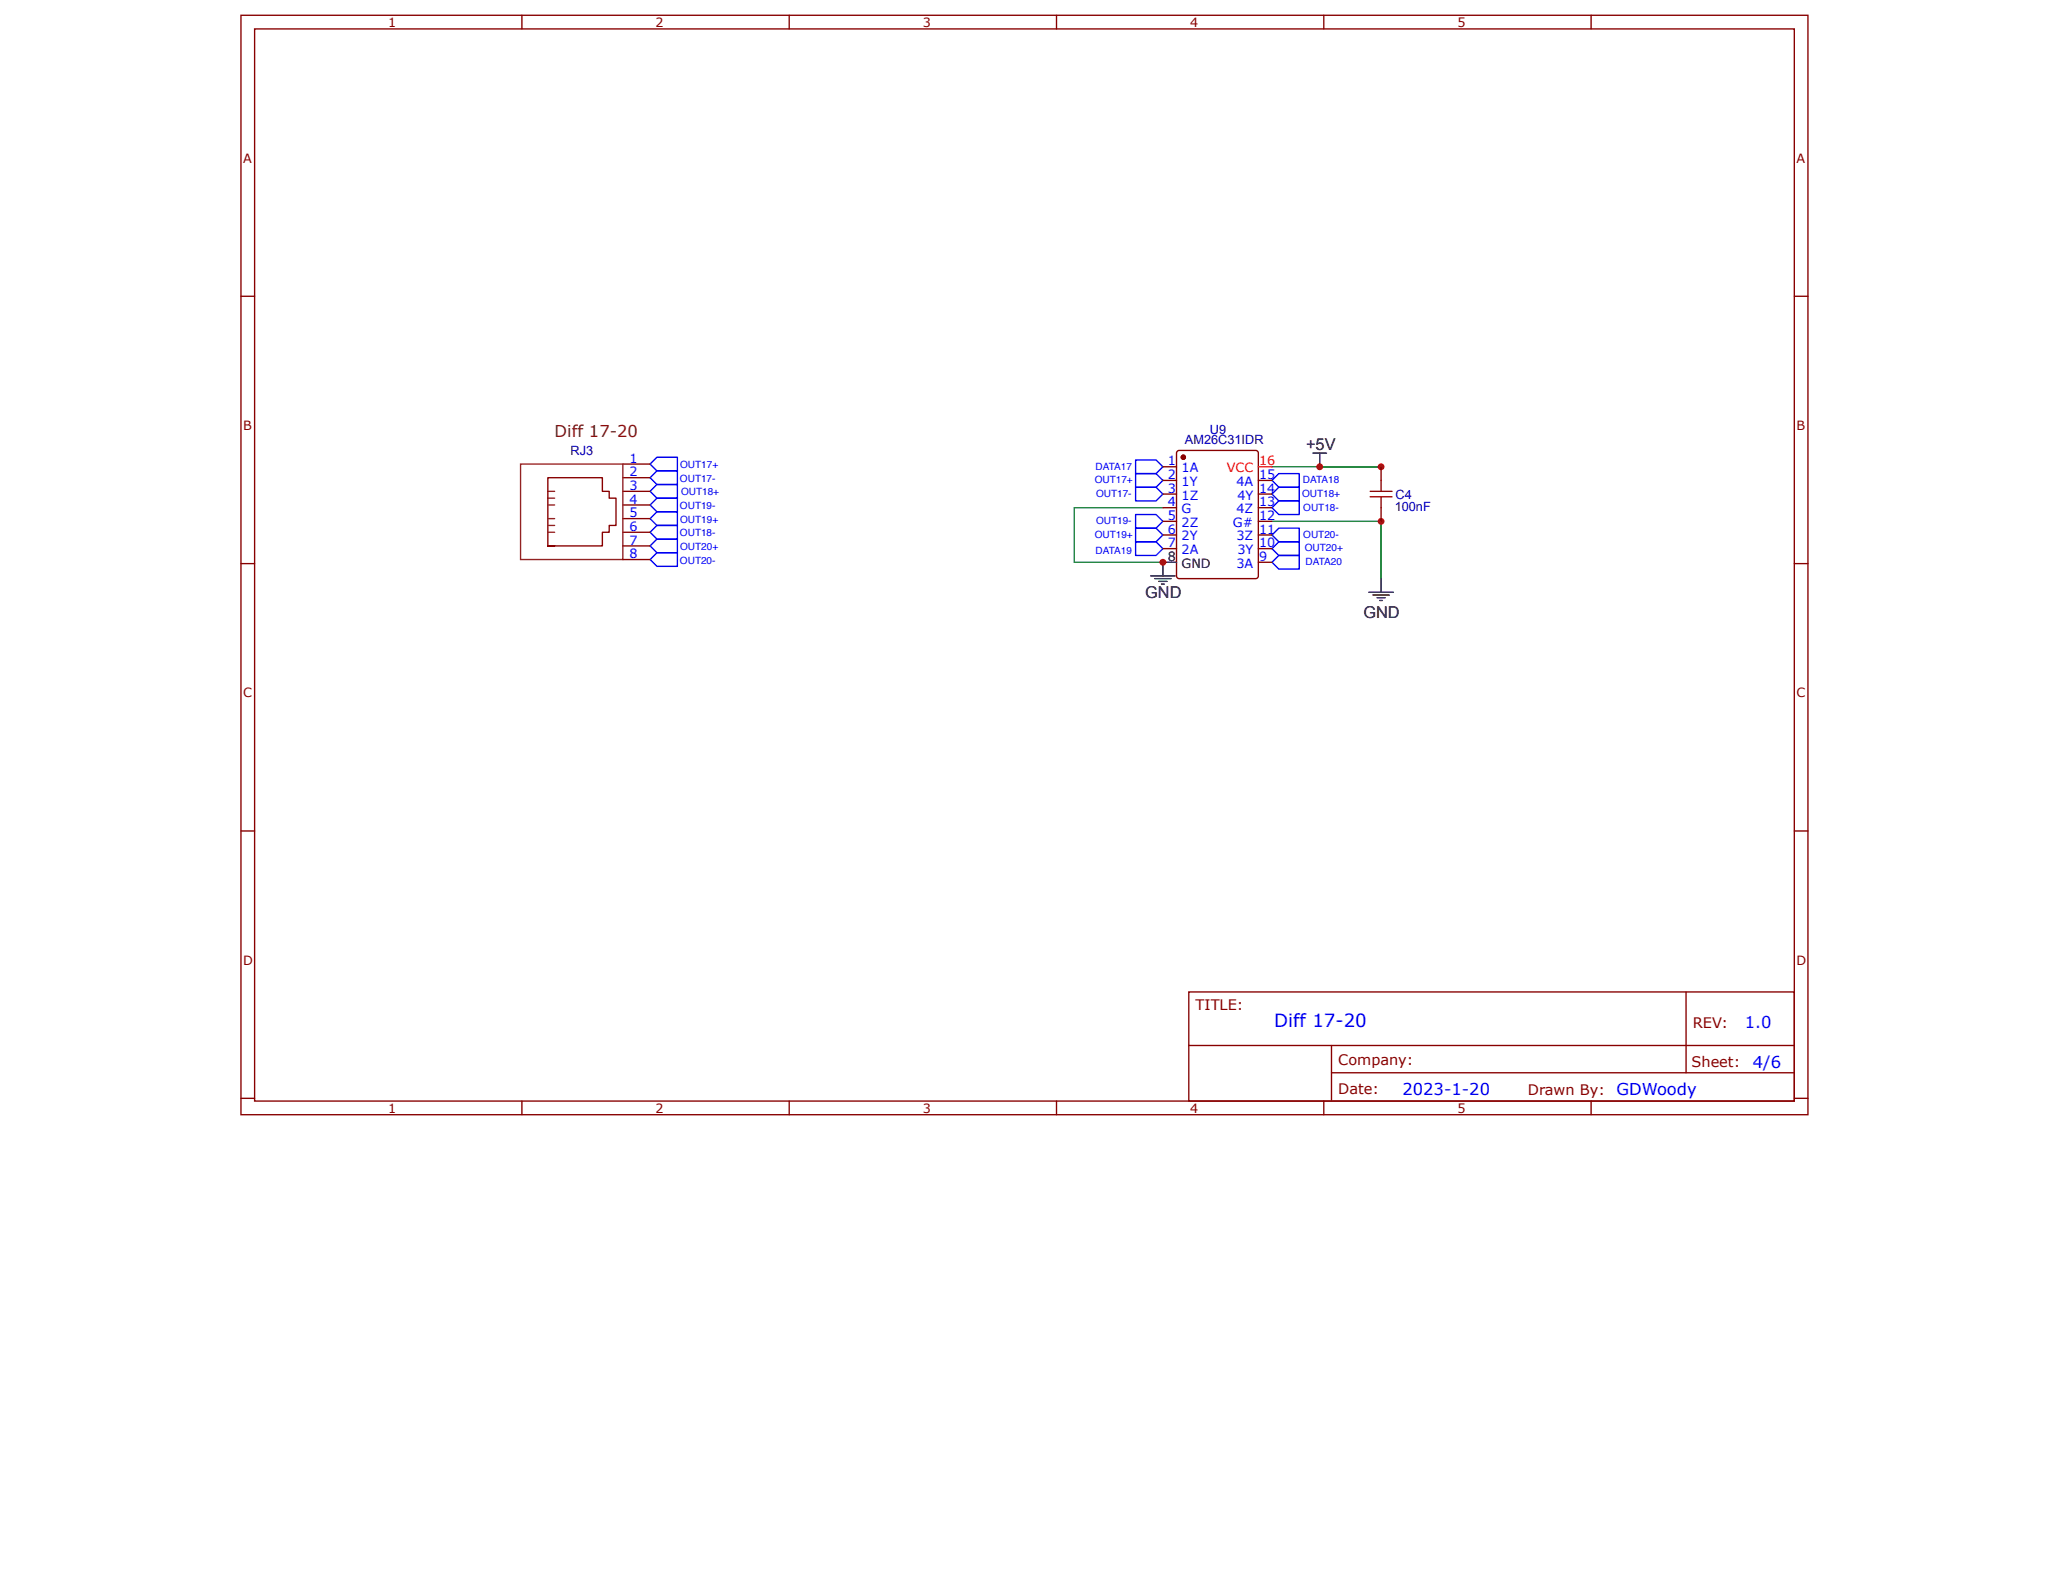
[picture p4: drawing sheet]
<svg xmlns="http://www.w3.org/2000/svg" width="279mm" height="216mm" viewBox="0 0 279 216" stroke-linecap="round" stroke-linejoin="round" font-family="sans-serif">
<path d="M157.3 68.7h-12v7.4h12M172.1 70.5h14.8v7.8M172.1 63.1h14.8" fill="none" stroke="#080" stroke-width=".18"/>
<path d="M155.7 77.9h3.3M156.2 78.3h2.2M156.8 78.6h1.1M157.2 79h.3M157.3 76.1v1.8M177.6 61.3h1.9M178.6 61.3v1.8M186.9 78.3v1.8M185.2 80.1h3.3M185.8 80.5h2.2M186.3 80.9h1.1M186.7 81.2h.3" fill="none" stroke="#000" stroke-width=".18"/>
<g fill="none" stroke="#00f" stroke-width=".18">
<path d="M88.9 74.8h2.8v1.8h-2.8l-.9-.9zM88.9 72.9h2.8v1.9h-2.8l-.9-1zM88.9 71.1h2.8v1.8h-2.8l-.9-.9zM88.9 69.2h2.8v1.9h-2.8l-.9-.9zM88.9 67.4h2.8v1.8h-2.8l-.9-.9zM88.9 65.5h2.8v1.9h-2.8l-.9-.9zM88.9 61.9h2.8v1.8h-2.8l-.9-.9zM88.9 63.7h2.8v1.8h-2.8l-.9-.9zM153.7 69.6h2.7l.9 .9-.9 .9h-2.7zM153.7 71.4h2.7l.9 1-.9 .9h-2.7zM153.7 64.1h2.7l.9 .9-.9 .9h-2.7zM153.7 65.9h2.7l.9 .9-.9 1h-2.7z"/>
<path d="M153.7 62.2h2.7l.9 .9-.9 1h-2.7zM153.7 73.3h2.7l.9 .9-.9 .9h-2.7zM172.1 68.7l.9-.9h2.8v1.8h-2.8zM172.1 66.8l.9-.9h2.8v1.9h-2.8zM172.1 72.4l.9-1h2.8v1.9h-2.8zM172.1 65l.9-.9h2.8v1.8h-2.8zM173 73.3h2.8v1.8h-2.8l-.9-.9zM173 75.1h2.8v1.9h-2.8l-.9-.9z"/>
</g>
<g fill="none" stroke="#800" stroke-width=".18">
<path d="M32.6 2.1h212v148.7h-212zM34.4 3.9h208.4v145h-208.4zM70.6 2.1v1.8M106.8 2.1v1.8M142.9 2.1v1.8M179.1 2.1v1.8M215.3 2.1v1.8M32.6 40.1h1.8M242.8 40.1h1.8M32.6 76.2h1.8M242.8 76.2h1.8M32.6 112.4h1.8"/>
<path d="M242.8 112.4h1.8M160.8 134.2h82v14.7h-82zM228.1 134.2v10.9M32.6 148.6h1.8M70.6 148.9v1.9M106.8 148.9v1.9M142.9 148.9v1.9M160.9 141.4h81.8M179.1 148.9v1.9M180.2 145.1h62.5M180.2 141.4v7.4M215.3 148.9v1.9"/>
<path d="M242.8 148.6h1.8"/>
</g>
<circle cx="160.1" cy="61.9" r=".28" fill="#800"/>
<g fill="none" stroke="#800" stroke-width=".18">
<path d="M159.2 61.1l.4-.2h10.3l.3 .2 .1 16.8-.2 .3-10.5 .1-.4-.2z"/>
<circle cx="160.1" cy="61.9" r=".28"/>
</g>
<circle cx="160.1" cy="61.9" r=".28" fill="#800"/>
<g fill="none" stroke="#800" stroke-width=".18">
<path d="M74.1 73.8v-9.2h7.4v1.9h.9v.9h.9v3.7h-.9v.9h-.9v1.8h-7.4h.9M84.3 72h3.7M84.3 70.2h3.7M84.3 68.3h3.7M84.3 66.5h3.7M84.3 64.6h3.7M84.3 62.8h3.7M84.3 73.8h3.7M84.3 75.7h3.7M157.3 63.1h1.9M157.3 65h1.9M157.3 66.8h1.9"/>
<path d="M157.3 68.7h1.9M157.3 70.5h1.9M157.3 72.4h1.9M157.3 74.2h1.9M170.3 65h1.8M170.3 66.8h1.8M170.3 68.7h1.8M170.3 70.5h1.8M170.3 72.4h1.8M170.3 74.2h1.8M170.3 76.1h1.8"/>
<circle cx="160.1" cy="61.9" r=".28"/>
</g>
<path d="M157.3 76.1h1.9" fill="none" stroke="#000" stroke-width=".18"/>
<path d="M170.3 63.1h1.8" fill="none" stroke="#f00" stroke-width=".18"/>
<path d="M70.4 62.8h13.9v12.9h-13.9zM74.1 66.5h.9M74.1 67.4h.9M74.1 68.3h.9M74.1 70.2h.9M74.1 71.1h.9M74.1 72h.9" fill="none" stroke="#8d2323" stroke-width=".18"/>
<g fill="#c00">
<circle cx="157.3" cy="76.1" r=".46"/>
<circle cx="178.6" cy="63.1" r=".46"/>
<circle cx="186.9" cy="63.1" r=".46"/>
<circle cx="186.9" cy="70.5" r=".46"/>
</g>
<path d="M185.4 66.5h2.9M185.4 67.2h2.9M186.9 65v1.5M186.9 67.2v1.5" fill="none" stroke="#a00000" stroke-width=".18"/>
<path d="M186.9 63.1v1.9M186.9 68.7v1.8" fill="none" stroke="#800" stroke-width=".18"/>
<text font-size="2.5" fill="#00f" x="172.4" y="138.9">Diff 17-20</text>
<text font-size="2.2" fill="#630" x="75" y="59.1">Diff 17-20</text>
<g font-size="2.2">
<text x="176.7" y="60.9">+5V</text>
<text x="154.9" y="80.9">GND</text>
<text x="184.5" y="83.6">GND</text>
</g>
<g font-size="2.2" fill="#00f">
<text x="236.1" y="139">1.0</text>
<text x="189.7" y="148.1">2023-1-20</text>
<text x="218.7" y="148.1">GDWoody</text>
<text x="237.2" y="144.4">4/6</text>
</g>
<g font-size="2" fill="#800">
<text x="161.8" y="136.6">TITLE:</text>
<text x="229.1" y="139">REV:</text>
<text x="181.1" y="148">Date:</text>
<text x="181.1" y="144">Company:</text>
<text x="206.7" y="148.1">Drawn By:</text>
<text x="228.9" y="144.3">Sheet:</text>
</g>
<g font-size="1.7" fill="#800">
<text x="52.5" y="3.6">1</text>
<text x="88.7" y="3.6">2</text>
<text x="124.9" y="3.6">3</text>
<text x="161" y="3.6">4</text>
<text x="197.2" y="3.6">5</text>
<text x="32.9" y="22">A</text>
<text x="243.1" y="22">A</text>
<text x="32.9" y="58.2">B</text>
<text x="243.1" y="58.2">B</text>
<text x="32.9" y="94.3">C</text>
<text x="243.1" y="94.3">C</text>
<text x="32.9" y="130.5">D</text>
<text x="243.1" y="130.5">D</text>
<text x="52.5" y="150.5">1</text>
<text x="88.7" y="150.5">2</text>
<text x="124.9" y="150.5">3</text>
<text x="161" y="150.5">4</text>
<text x="197.2" y="150.5">5</text>
</g>
<g font-size="1.7" fill="#000080">
<text x="163.7" y="58.7">U9</text>
<text x="77.2" y="61.5">RJ3</text>
<text x="160.3" y="60">AM26C31IDR</text>
<text x="188.7" y="69.2">100nF</text>
<text x="188.8" y="67.4">C4</text>
</g>
<g font-size="1.7" fill="#00f">
<text x="85.2" y="64.4">2</text>
<text x="85.2" y="62.6">1</text>
<text x="158" y="63">1</text>
<text x="158" y="64.8">2</text>
<text x="159.9" y="63.9">1A</text>
<text x="159.9" y="65.7">1Y</text>
<text x="167.3" y="65.7">4A</text>
<text x="170.4" y="64.8">15</text>
<text x="85.2" y="71.8">6</text>
<text x="85.2" y="70">5</text>
<text x="85.2" y="68.1">4</text>
<text x="85.2" y="66.3">3</text>
<text x="158" y="66.7">3</text>
<text x="158" y="68.5">4</text>
<text x="158" y="70.3">5</text>
<text x="159.9" y="67.6">1Z</text>
<text x="159.9" y="69.4">G</text>
<text x="159.9" y="71.3">2Z</text>
<text x="166.8" y="71.3">G#</text>
<text x="167.3" y="69.4">4Z</text>
<text x="167.4" y="67.6">4Y</text>
<text x="170.4" y="70.3">12</text>
<text x="170.4" y="68.5">13</text>
<text x="170.4" y="66.7">14</text>
<text x="85.2" y="73.7">7</text>
<text x="85.2" y="75.5">8</text>
<text x="158" y="72.2">6</text>
<text x="158" y="74">7</text>
<text x="159.9" y="73.1">2Y</text>
<text x="159.9" y="75">2A</text>
<text x="167.3" y="73.1">3Z</text>
<text x="167.3" y="76.8">3A</text>
<text x="167.4" y="75">3Y</text>
<text x="170.4" y="75.9">9</text>
<text x="170.4" y="74">10</text>
<text x="170.4" y="72.2">11</text>
</g>
<g font-size="1.7" fill="#f00">
<text x="166" y="63.9">VCC</text>
<text x="170.4" y="63">16</text>
</g>
<g font-size="1.7">
<text x="158" y="75.9">8</text>
<text x="159.9" y="76.8">GND</text>
</g>
<g font-size="1.4" fill="#00f">
<text x="92" y="65.2">OUT17-</text>
<text x="92" y="63.3">OUT17+</text>
<text x="148.1" y="65.4">OUT17+</text>
<text x="148.2" y="63.5">DATA17</text>
<text x="176.3" y="65.4">DATA18</text>
<text x="92" y="68.9">OUT19-</text>
<text x="92" y="70.7">OUT19+</text>
<text x="92.1" y="67">OUT18+</text>
<text x="148.3" y="70.9">OUT19-</text>
<text x="148.3" y="67.2">OUT17-</text>
<text x="176.2" y="67.2">OUT18+</text>
<text x="176.3" y="69.1">OUT18-</text>
<text x="92" y="76.2">OUT20-</text>
<text x="92" y="72.6">OUT18-</text>
<text x="92" y="74.4">OUT20+</text>
<text x="148.1" y="72.8">OUT19+</text>
<text x="148.2" y="75">DATA19</text>
<text x="176.3" y="72.8">OUT20-</text>
<text x="176.5" y="74.6">OUT20+</text>
<text x="176.7" y="76.4">DATA20</text>
</g>
</svg>
